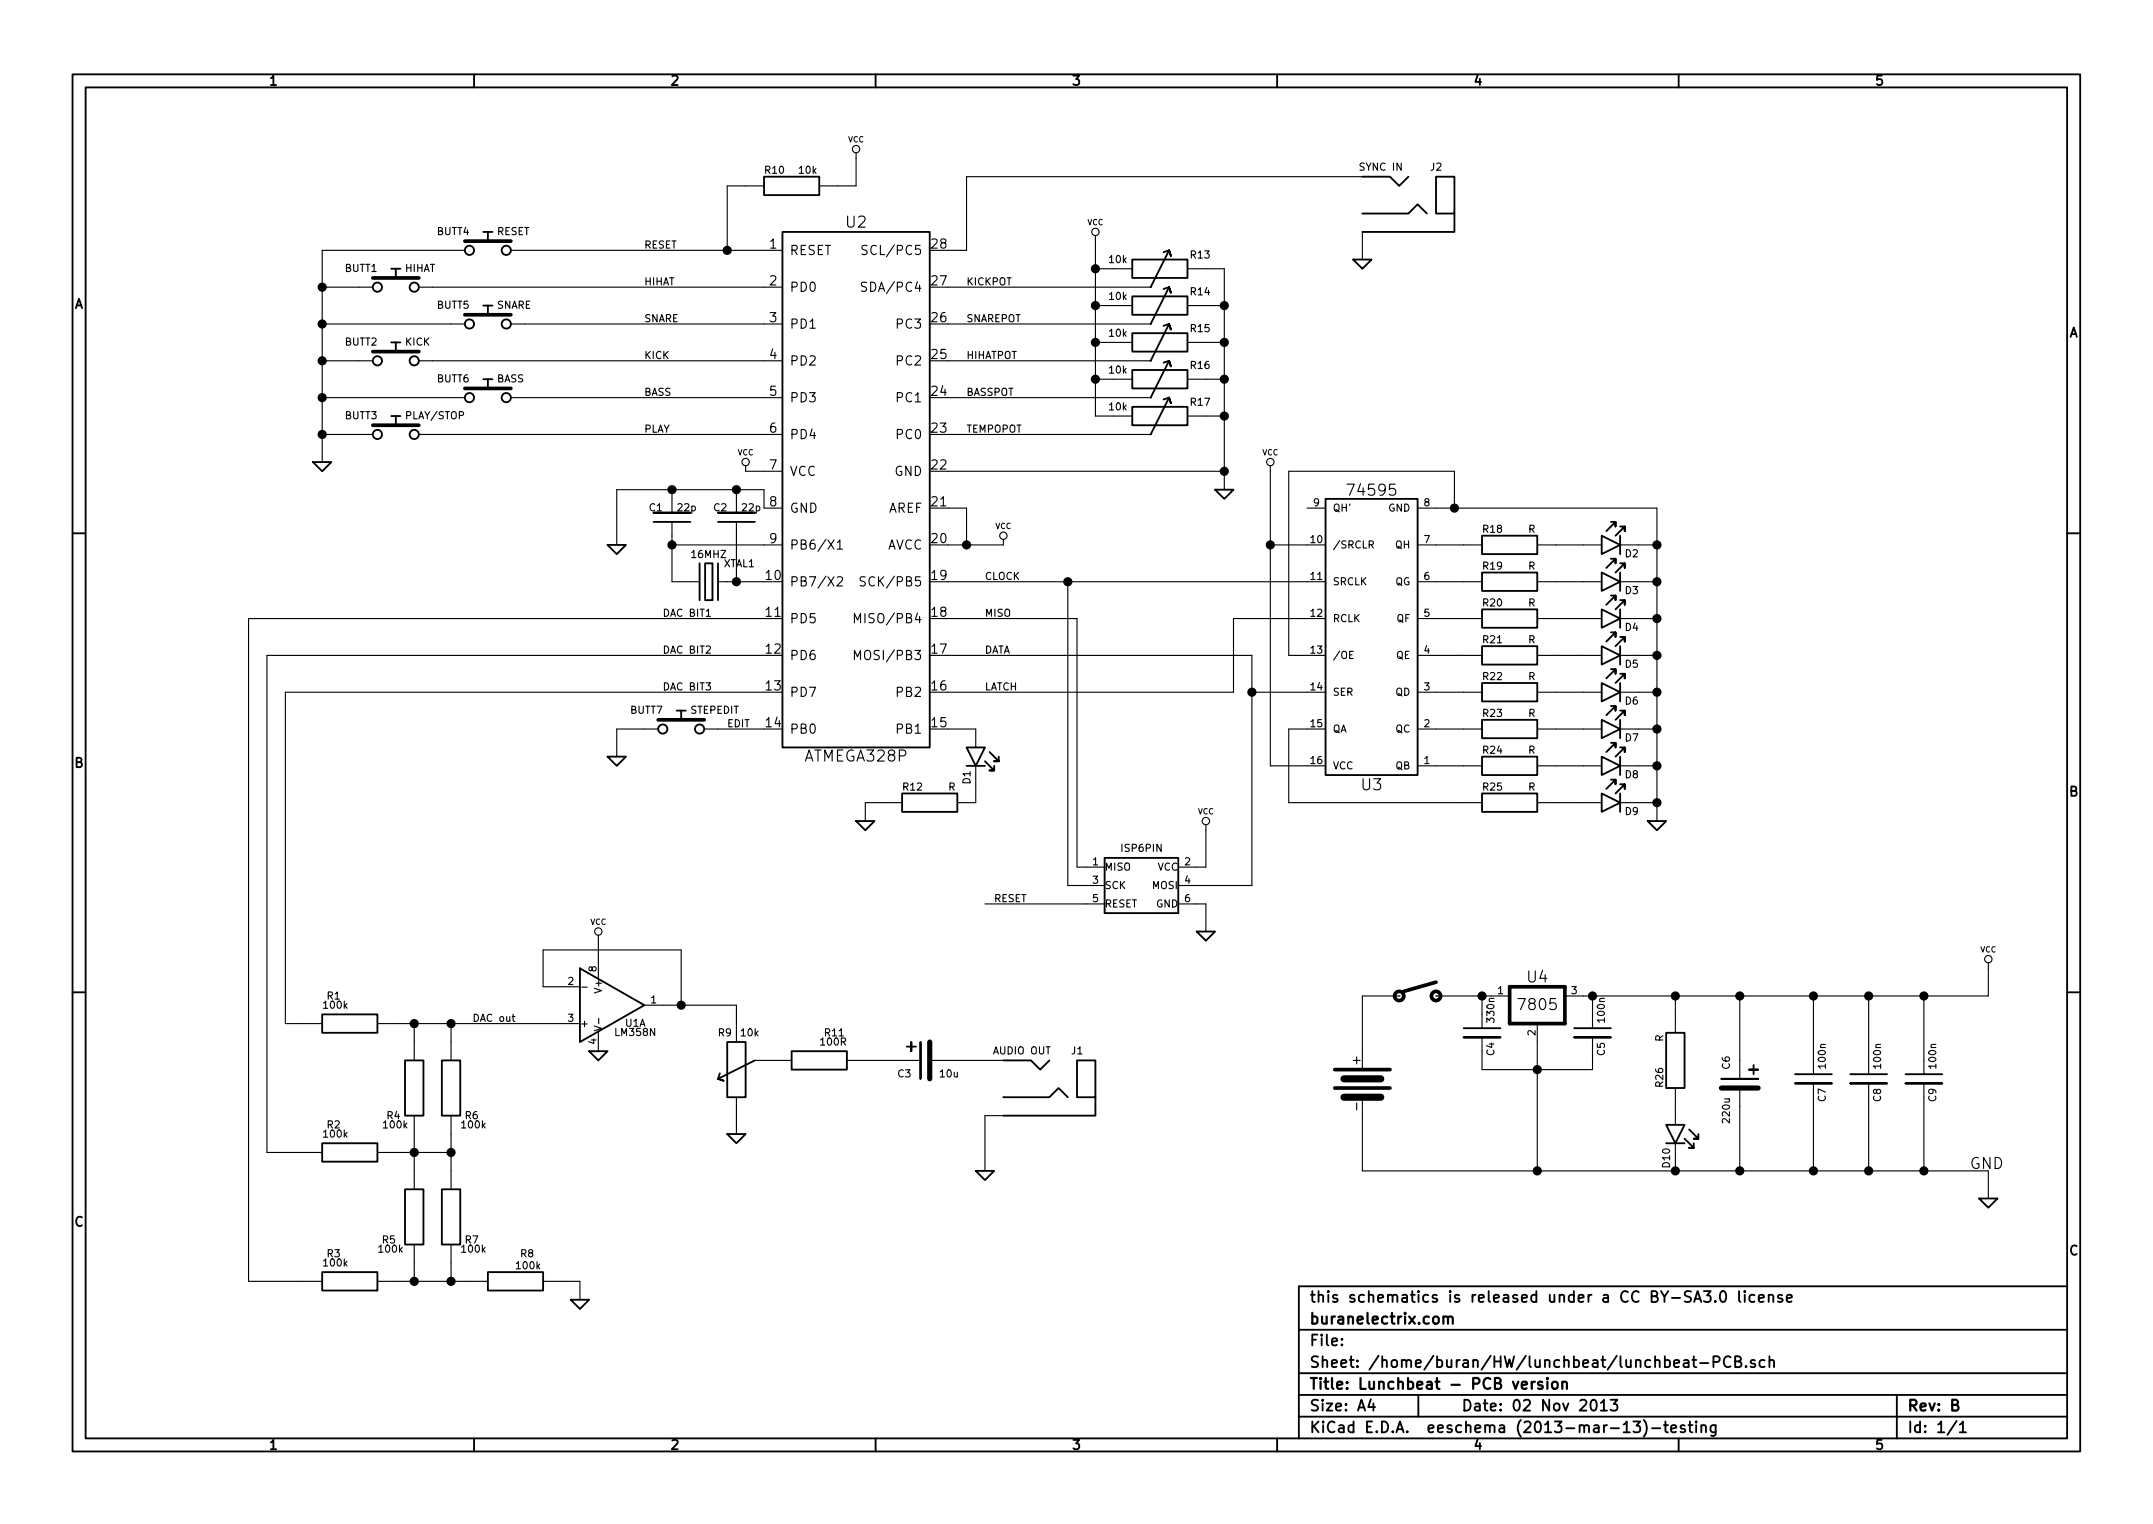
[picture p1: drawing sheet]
EESchema Schematic File Version 2
LIBS:burokicadlib
LIBS:lunchbeat-PCB-cache
EELAYER 24 0
EELAYER END
$Descr A4 11693 8268
encoding utf-8
Sheet 1 1
Title "Lunchbeat - PCB version"
Date "02 Nov 2013"
Rev "B"
Comp "buranelectrix.com"
Comment1 "this schematics is released under a CC BY-SA3.0 license"
Comment2 ""
Comment3 ""
Comment4 ""
$EndDescr
$Comp
L GND #PWR01
U 1 1
P 3250 5700
F 0 "#PWR01" H 3250 5700 30  0001 C CNN
F 1 "GND" H 3250 5630 30  0001 C CNN
F 2 "" H 3250 5700 60  0000 C CNN
F 3 "" H 3250 5700 60  0000 C CNN
	1    3250 5700
	1    0    0    -1  
$EndComp
$Comp
L GND #PWR02
U 1 1
P 5350 6350
F 0 "#PWR02" H 5350 6350 30  0001 C CNN
F 1 "GND" H 5350 6280 30  0001 C CNN
F 2 "" H 5350 6350 60  0000 C CNN
F 3 "" H 5350 6350 60  0000 C CNN
	1    5350 6350
	1    0    0    -1  
$EndComp
$Comp
L R R1
U 1 1
P 1900 5550
F 0 "R1" H 1950 5375 39  0000 L BNN
F 1 "100k" H 2050 5425 39  0000 R BNN
F 2 "" H 2100 5550 60  0000 C CNN
F 3 "" H 2100 5550 60  0000 C CNN
	1    1900 5550
	-1   0    0    1   
$EndComp
$Comp
L R R2
U 1 1
P 1900 6250
F 0 "R2" H 1950 6075 39  0000 L BNN
F 1 "100k" H 2050 6125 39  0000 R BNN
F 2 "" H 2100 6250 60  0000 C CNN
F 3 "" H 2100 6250 60  0000 C CNN
	1    1900 6250
	-1   0    0    1   
$EndComp
$Comp
L R R3
U 1 1
P 1900 6950
F 0 "R3" H 1950 6775 39  0000 L BNN
F 1 "100k" H 2050 6825 39  0000 R BNN
F 2 "" H 2100 6950 60  0000 C CNN
F 3 "" H 2100 6950 60  0000 C CNN
	1    1900 6950
	-1   0    0    1   
$EndComp
$Comp
L R R4
U 1 1
P 2250 5900
F 0 "R4" V 2125 5975 39  0000 L BNN
F 1 "100k" V 2075 6075 39  0000 R BNN
F 2 "" H 2450 5900 60  0000 C CNN
F 3 "" H 2450 5900 60  0000 C CNN
	1    2250 5900
	0    -1   -1   0   
$EndComp
$Comp
L R R6
U 1 1
P 2450 5900
F 0 "R6" V 2325 5750 39  0000 L BNN
F 1 "100k" V 2275 5850 39  0000 R BNN
F 2 "" H 2650 5900 60  0000 C CNN
F 3 "" H 2650 5900 60  0000 C CNN
	1    2450 5900
	0    -1   -1   0   
$EndComp
$Comp
L R R5
U 1 1
P 2250 6600
F 0 "R5" V 2150 6700 39  0000 L BNN
F 1 "100k" V 2100 6800 39  0000 R BNN
F 2 "" H 2450 6600 60  0000 C CNN
F 3 "" H 2450 6600 60  0000 C CNN
	1    2250 6600
	0    -1   -1   0   
$EndComp
$Comp
L R R7
U 1 1
P 2450 6600
F 0 "R7" V 2350 6450 39  0000 L BNN
F 1 "100k" V 2300 6550 39  0000 R BNN
F 2 "" H 2650 6600 60  0000 C CNN
F 3 "" H 2650 6600 60  0000 C CNN
	1    2450 6600
	0    -1   -1   0   
$EndComp
$Comp
L R R8
U 1 1
P 2800 6950
F 0 "R8" H 2825 7075 39  0000 L BNN
F 1 "100k" H 2940 7010 39  0000 R BNN
F 2 "" H 3000 6950 60  0000 C CNN
F 3 "" H 3000 6950 60  0000 C CNN
	1    2800 6950
	1    0    0    -1  
$EndComp
$Comp
L R R18
U 1 1
P 8200 2950
F 0 "R18" H 8050 3010 39  0000 L BNN
F 1 "R" H 8340 3010 39  0000 R BNN
F 2 "" H 8400 2950 60  0000 C CNN
F 3 "" H 8400 2950 60  0000 C CNN
	1    8200 2950
	1    0    0    -1  
$EndComp
$Comp
L R R19
U 1 1
P 8200 3150
F 0 "R19" H 8050 3210 39  0000 L BNN
F 1 "R" H 8340 3210 39  0000 R BNN
F 2 "" H 8400 3150 60  0000 C CNN
F 3 "" H 8400 3150 60  0000 C CNN
	1    8200 3150
	1    0    0    -1  
$EndComp
$Comp
L R R20
U 1 1
P 8200 3350
F 0 "R20" H 8050 3410 39  0000 L BNN
F 1 "R" H 8340 3410 39  0000 R BNN
F 2 "" H 8400 3350 60  0000 C CNN
F 3 "" H 8400 3350 60  0000 C CNN
	1    8200 3350
	1    0    0    -1  
$EndComp
$Comp
L R R21
U 1 1
P 8200 3550
F 0 "R21" H 8050 3610 39  0000 L BNN
F 1 "R" H 8340 3610 39  0000 R BNN
F 2 "" H 8400 3550 60  0000 C CNN
F 3 "" H 8400 3550 60  0000 C CNN
	1    8200 3550
	1    0    0    -1  
$EndComp
$Comp
L R R22
U 1 1
P 8200 3750
F 0 "R22" H 8050 3810 39  0000 L BNN
F 1 "R" H 8340 3810 39  0000 R BNN
F 2 "" H 8400 3750 60  0000 C CNN
F 3 "" H 8400 3750 60  0000 C CNN
	1    8200 3750
	1    0    0    -1  
$EndComp
$Comp
L R R23
U 1 1
P 8200 3950
F 0 "R23" H 8050 4010 39  0000 L BNN
F 1 "R" H 8340 4010 39  0000 R BNN
F 2 "" H 8400 3950 60  0000 C CNN
F 3 "" H 8400 3950 60  0000 C CNN
	1    8200 3950
	1    0    0    -1  
$EndComp
$Comp
L R R24
U 1 1
P 8200 4150
F 0 "R24" H 8050 4210 39  0000 L BNN
F 1 "R" H 8340 4210 39  0000 R BNN
F 2 "" H 8400 4150 60  0000 C CNN
F 3 "" H 8400 4150 60  0000 C CNN
	1    8200 4150
	1    0    0    -1  
$EndComp
$Comp
L R R25
U 1 1
P 8200 4350
F 0 "R25" H 8050 4410 39  0000 L BNN
F 1 "R" H 8340 4410 39  0000 R BNN
F 2 "" H 8400 4350 60  0000 C CNN
F 3 "" H 8400 4350 60  0000 C CNN
	1    8200 4350
	1    0    0    -1  
$EndComp
$Comp
L 74595 U3
U 1 1
P 7450 3450
F 0 "U3" H 7450 4250 60  0000 C CNN
F 1 "74595" H 7450 2650 60  0000 C CNN
F 2 "" H 7300 3550 60  0000 C CNN
F 3 "" H 7300 3550 60  0000 C CNN
	1    7450 3450
	-1   0    0    1   
$EndComp
$Comp
L LED D9
U 1 1
P 8750 4350
F 0 "D9" H 8825 4300 39  0000 L CNN
F 1 "LED" H 8800 4350 60  0001 R CNN
F 2 "" H 9300 4600 60  0000 C CNN
F 3 "" H 9300 4600 60  0000 C CNN
	1    8750 4350
	1    0    0    -1  
$EndComp
$Comp
L LED D8
U 1 1
P 8750 4150
F 0 "D8" H 8825 4100 39  0000 L CNN
F 1 "LED" H 8800 4150 60  0001 R CNN
F 2 "" H 9300 4400 60  0000 C CNN
F 3 "" H 9300 4400 60  0000 C CNN
	1    8750 4150
	1    0    0    -1  
$EndComp
$Comp
L LED D7
U 1 1
P 8750 3950
F 0 "D7" H 8825 3900 39  0000 L CNN
F 1 "LED" H 8800 3950 60  0001 R CNN
F 2 "" H 9300 4200 60  0000 C CNN
F 3 "" H 9300 4200 60  0000 C CNN
	1    8750 3950
	1    0    0    -1  
$EndComp
$Comp
L LED D6
U 1 1
P 8750 3750
F 0 "D6" H 8825 3700 39  0000 L CNN
F 1 "LED" H 8800 3750 60  0001 R CNN
F 2 "" H 9300 4000 60  0000 C CNN
F 3 "" H 9300 4000 60  0000 C CNN
	1    8750 3750
	1    0    0    -1  
$EndComp
$Comp
L LED D5
U 1 1
P 8750 3550
F 0 "D5" H 8825 3500 39  0000 L CNN
F 1 "LED" H 8800 3550 60  0001 R CNN
F 2 "" H 9300 3800 60  0000 C CNN
F 3 "" H 9300 3800 60  0000 C CNN
	1    8750 3550
	1    0    0    -1  
$EndComp
$Comp
L LED D4
U 1 1
P 8750 3350
F 0 "D4" H 8825 3300 39  0000 L CNN
F 1 "LED" H 8800 3350 60  0001 R CNN
F 2 "" H 9300 3600 60  0000 C CNN
F 3 "" H 9300 3600 60  0000 C CNN
	1    8750 3350
	1    0    0    -1  
$EndComp
$Comp
L LED D3
U 1 1
P 8750 3150
F 0 "D3" H 8825 3100 39  0000 L CNN
F 1 "LED" H 8800 3150 60  0001 R CNN
F 2 "" H 9300 3400 60  0000 C CNN
F 3 "" H 9300 3400 60  0000 C CNN
	1    8750 3150
	1    0    0    -1  
$EndComp
$Comp
L LED D2
U 1 1
P 8750 2950
F 0 "D2" H 8825 2900 39  0000 L CNN
F 1 "LED" H 8800 2950 60  0001 R CNN
F 2 "" H 9300 3200 60  0000 C CNN
F 3 "" H 9300 3200 60  0000 C CNN
	1    8750 2950
	1    0    0    -1  
$EndComp
$Comp
L ATMEGA328P U2
U 1 1
P 4650 2650
F 0 "U2" H 4650 4100 60  0000 C CNN
F 1 "ATMEGA328P" H 4650 1200 60  0000 C CNN
F 2 "" H 5150 3050 60  0000 C CNN
F 3 "" H 5150 3050 60  0000 C CNN
	1    4650 2650
	1    0    0    -1  
$EndComp
$Comp
L CEL C3
U 1 1
P 5050 5750
F 0 "C3" H 4950 5675 39  0000 R CNN
F 1 "10u" H 5100 5675 39  0000 L CNN
F 2 "" H 5200 5950 60  0000 C CNN
F 3 "" H 5200 5950 60  0000 C CNN
	1    5050 5750
	1    0    0    -1  
$EndComp
$Comp
L R R10
U 1 1
P 4300 1000
F 0 "R10" H 4150 1060 39  0000 L BNN
F 1 "10k" H 4440 1060 39  0000 R BNN
F 2 "" H 4500 1000 60  0000 C CNN
F 3 "" H 4500 1000 60  0000 C CNN
	1    4300 1000
	1    0    0    -1  
$EndComp
$Comp
L 16MHZ XTAL1
U 1 1
P 3850 3150
F 0 "XTAL1" H 3600 3050 39  0000 L CNN
F 1 "16MHZ" H 3950 3000 39  0000 R CNN
F 2 "" H 3900 3150 60  0000 C CNN
F 3 "" H 3900 3150 60  0000 C CNN
	1    3850 3150
	-1   0    0    1   
$EndComp
$Comp
L C C2
U 1 1
P 4000 2800
F 0 "C2" V 3950 2750 39  0000 R CNN
F 1 "22p" V 3950 2825 39  0000 L CNN
F 2 "" H 4150 3000 60  0000 C CNN
F 3 "" H 4150 3000 60  0000 C CNN
	1    4000 2800
	0    1    1    0   
$EndComp
$Comp
L C C1
U 1 1
P 3650 2800
F 0 "C1" V 3600 2750 39  0000 R CNN
F 1 "22p" V 3600 2825 39  0000 L CNN
F 2 "" H 3800 3000 60  0000 C CNN
F 3 "" H 3800 3000 60  0000 C CNN
	1    3650 2800
	0    1    1    0   
$EndComp
$Comp
L GND #GND03
U 1 1
P 9000 4450
F 0 "#GND03" H 9000 4400 60  0001 C CNN
F 1 "GND" H 9000 4350 60  0001 C CNN
F 2 "" H 9000 4450 60  0000 C CNN
F 3 "" H 9000 4450 60  0000 C CNN
	1    9000 4450
	1    0    0    -1  
$EndComp
Wire Wire Line
	2250 6150 2250 6350
Wire Wire Line
	2150 6250 2450 6250
Connection ~ 2250 6250
Connection ~ 2250 5550
Wire Wire Line
	2450 6150 2450 6350
Connection ~ 2450 6250
Wire Wire Line
	5350 6050 5350 6350
Wire Wire Line
	2850 1350 4150 1350
Wire Wire Line
	2850 2150 4150 2150
Wire Wire Line
	2350 2350 4150 2350
Wire Wire Line
	2450 1350 1750 1350
Wire Wire Line
	1750 2350 1950 2350
Wire Wire Line
	1750 1950 1950 1950
Connection ~ 1750 1950
Wire Wire Line
	1950 1550 1750 1550
Connection ~ 1750 1550
Wire Wire Line
	1750 1750 2450 1750
Connection ~ 1750 1750
Wire Wire Line
	1750 2150 2450 2150
Connection ~ 1750 2150
Connection ~ 1750 2350
Wire Wire Line
	3950 1000 3950 1350
Connection ~ 3950 1350
Wire Wire Line
	4150 2550 4050 2550
Wire Wire Line
	5150 2750 5250 2750
Wire Wire Line
	5250 2750 5250 2950
Wire Wire Line
	5150 2950 5450 2950
Wire Wire Line
	3650 2900 3650 3150
Wire Wire Line
	1450 3550 4150 3550
Wire Wire Line
	7100 3950 7000 3950
Wire Wire Line
	7000 3950 7000 4350
Wire Wire Line
	7800 4150 7950 4150
Wire Wire Line
	7800 3950 7950 3950
Wire Wire Line
	7800 3750 7950 3750
Wire Wire Line
	7800 3550 7950 3550
Wire Wire Line
	7800 3350 7950 3350
Wire Wire Line
	7800 3150 7950 3150
Wire Wire Line
	7800 2950 7950 2950
Wire Wire Line
	8450 2950 8600 2950
Wire Wire Line
	8450 3150 8600 3150
Wire Wire Line
	8450 3350 8600 3350
Wire Wire Line
	8450 3550 8600 3550
Wire Wire Line
	8450 3750 8600 3750
Wire Wire Line
	8450 3950 8600 3950
Wire Wire Line
	8450 4150 8600 4150
Wire Wire Line
	8900 2950 9000 2950
Wire Wire Line
	9000 2750 9000 4450
Wire Wire Line
	9000 4150 8900 4150
Connection ~ 9000 4150
Wire Wire Line
	8900 3950 9000 3950
Connection ~ 9000 3950
Wire Wire Line
	9000 3750 8900 3750
Connection ~ 9000 3750
Wire Wire Line
	8900 3550 9000 3550
Connection ~ 9000 3550
Wire Wire Line
	9000 3350 8900 3350
Connection ~ 9000 3350
Wire Wire Line
	8900 3150 9000 3150
Connection ~ 9000 3150
Wire Wire Line
	7800 2750 9000 2750
Connection ~ 9000 2950
Wire Wire Line
	7100 3550 7000 3550
Wire Wire Line
	7000 3550 7000 2550
Wire Wire Line
	7000 2550 7900 2550
Wire Wire Line
	7900 2550 7900 2750
Connection ~ 7900 2750
Wire Wire Line
	7100 2950 6900 2950
Wire Wire Line
	6900 2550 6900 4150
Wire Wire Line
	6900 4150 7100 4150
Connection ~ 6900 2950
Wire Wire Line
	2250 6850 2250 6950
Connection ~ 2250 6950
$Comp
L POT R13
U 1 1
P 6300 1450
F 0 "R13" H 6025 1500 39  0000 L BNN
F 1 "10k" H 6475 1475 39  0000 L BNN
F 2 "" H 6100 1450 60  0000 C CNN
F 3 "" H 6100 1450 60  0000 C CNN
	1    6300 1450
	-1   0    0    -1  
$EndComp
$Comp
L POT R14
U 1 1
P 6300 1650
F 0 "R14" H 6025 1700 39  0000 L BNN
F 1 "10k" H 6475 1675 39  0000 L BNN
F 2 "" H 6100 1650 60  0000 C CNN
F 3 "" H 6100 1650 60  0000 C CNN
	1    6300 1650
	-1   0    0    -1  
$EndComp
$Comp
L POT R15
U 1 1
P 6300 1850
F 0 "R15" H 6025 1900 39  0000 L BNN
F 1 "10k" H 6475 1875 39  0000 L BNN
F 2 "" H 6100 1850 60  0000 C CNN
F 3 "" H 6100 1850 60  0000 C CNN
	1    6300 1850
	-1   0    0    -1  
$EndComp
$Comp
L POT R16
U 1 1
P 6300 2050
F 0 "R16" H 6025 2100 39  0000 L BNN
F 1 "10k" H 6475 2075 39  0000 L BNN
F 2 "" H 6100 2050 60  0000 C CNN
F 3 "" H 6100 2050 60  0000 C CNN
	1    6300 2050
	-1   0    0    -1  
$EndComp
$Comp
L POT R17
U 1 1
P 6300 2250
F 0 "R17" H 6025 2300 39  0000 L BNN
F 1 "10k" H 6475 2275 39  0000 L BNN
F 2 "" H 6100 2250 60  0000 C CNN
F 3 "" H 6100 2250 60  0000 C CNN
	1    6300 2250
	-1   0    0    -1  
$EndComp
Wire Wire Line
	5950 2250 6050 2250
Wire Wire Line
	6050 2050 5950 2050
Connection ~ 5950 2050
Wire Wire Line
	6050 1850 5950 1850
Connection ~ 5950 1850
Wire Wire Line
	6050 1650 5950 1650
Connection ~ 5950 1650
Wire Wire Line
	6550 1450 6650 1450
Wire Wire Line
	6650 2050 6550 2050
Connection ~ 6650 2050
Wire Wire Line
	6650 1850 6550 1850
Connection ~ 6650 1850
Wire Wire Line
	6550 1650 6650 1650
Connection ~ 6650 1650
Wire Wire Line
	6650 2550 5150 2550
$Comp
L GND #GND04
U 1 1
P 6650 2650
F 0 "#GND04" H 6650 2600 60  0001 C CNN
F 1 "GND" H 6650 2550 60  0001 C CNN
F 2 "" H 6650 2650 60  0000 C CNN
F 3 "" H 6650 2650 60  0000 C CNN
	1    6650 2650
	1    0    0    -1  
$EndComp
Wire Wire Line
	7000 4350 7950 4350
Wire Wire Line
	8450 4350 8600 4350
Wire Wire Line
	8900 4350 9000 4350
Connection ~ 9000 4350
Wire Wire Line
	5150 3150 7100 3150
Connection ~ 5250 2950
$Comp
L JACK-F J1
U 1 1
P 5750 5850
F 0 "J1" H 5850 6000 39  0000 C CNN
F 1 "AUDIO OUT" H 5550 6000 39  0000 C CNN
F 2 "" H 5600 5850 60  0000 C CNN
F 3 "" H 5600 5850 60  0000 C CNN
	1    5750 5850
	1    0    0    -1  
$EndComp
Wire Wire Line
	5150 3750 6700 3750
Wire Wire Line
	5150 3550 6800 3550
Wire Wire Line
	6800 3550 6800 4800
Wire Wire Line
	6800 3750 7100 3750
Wire Wire Line
	5150 5750 5450 5750
Wire Wire Line
	5450 6050 5350 6050
Wire Wire Line
	4650 850  4650 1000
Wire Wire Line
	4650 1000 4550 1000
Wire Wire Line
	4050 1000 3950 1000
Wire Wire Line
	3350 2650 3350 2950
$Comp
L GND #GND05
U 1 1
P 3350 2950
F 0 "#GND05" H 3350 2900 60  0001 C CNN
F 1 "GND" H 3350 2850 60  0001 C CNN
F 2 "" H 3350 2950 60  0000 C CNN
F 3 "" H 3350 2950 60  0000 C CNN
	1    3350 2950
	1    0    0    -1  
$EndComp
$Comp
L GND #GND06
U 1 1
P 3350 4100
F 0 "#GND06" H 3350 4050 60  0001 C CNN
F 1 "GND" H 3350 4000 60  0001 C CNN
F 2 "" H 3350 4100 60  0000 C CNN
F 3 "" H 3350 4100 60  0000 C CNN
	1    3350 4100
	1    0    0    -1  
$EndComp
Wire Wire Line
	3350 4100 3350 3950
Wire Wire Line
	3350 3950 3500 3950
Wire Wire Line
	1750 1350 1750 2500
$Comp
L GND #GND07
U 1 1
P 1750 2500
F 0 "#GND07" H 1750 2450 60  0001 C CNN
F 1 "GND" H 1750 2400 60  0001 C CNN
F 2 "" H 1750 2500 60  0000 C CNN
F 3 "" H 1750 2500 60  0000 C CNN
	1    1750 2500
	1    0    0    -1  
$EndComp
Wire Wire Line
	4150 3950 3900 3950
$Comp
L GND #GND08
U 1 1
P 3150 7050
F 0 "#GND08" H 3150 7000 60  0001 C CNN
F 1 "GND" H 3150 6950 60  0001 C CNN
F 2 "" H 3150 7050 60  0000 C CNN
F 3 "" H 3150 7050 60  0000 C CNN
	1    3150 7050
	1    0    0    -1  
$EndComp
Text Label 5350 3150 0    39   ~ 0
CLOCK
Text Label 5350 3750 0    39   ~ 0
LATCH
Text Label 5350 3550 0    39   ~ 0
DATA
Text Label 3500 1350 0    39   ~ 0
RESET
Text Label 3500 1550 0    39   ~ 0
HIHAT
Text Label 3500 1750 0    39   ~ 0
SNARE
Text Label 3500 1950 0    39   ~ 0
KICK
Text Label 3500 2150 0    39   ~ 0
BASS
Text Label 3500 2350 0    39   ~ 0
PLAY
Text Label 3600 3350 0    39   ~ 0
DAC BIT1
Text Label 3600 3550 0    39   ~ 0
DAC BIT2
Text Label 3600 3750 0    39   ~ 0
DAC BIT3
Text Label 3950 3950 0    39   ~ 0
EDIT
$Comp
L OPAMP2 U1
U 1 1
P 3300 5450
F 0 "U1" H 3450 5350 39  0000 C CNN
F 1 "LM358N" H 3450 5300 39  0000 C CNN
F 2 "" H 3300 5450 60  0000 C CNN
F 3 "" H 3300 5450 60  0000 C CNN
	1    3300 5450
	1    0    0    -1  
$EndComp
Connection ~ 2450 5550
Text Label 2800 5550 2    39   ~ 0
DAC out
Text Label 5250 2350 0    39   ~ 0
TEMPOPOT
Text Label 5250 2150 0    39   ~ 0
BASSPOT
Text Label 5250 1950 0    39   ~ 0
HIHATPOT
Text Label 5250 1750 0    39   ~ 0
SNAREPOT
Text Label 5250 1550 0    39   ~ 0
KICKPOT
Wire Wire Line
	2850 1750 4150 1750
Wire Wire Line
	1550 3750 4150 3750
Wire Wire Line
	2150 5550 3050 5550
$Comp
L BATTERY B1
U 1 1
P 7400 5850
F 0 "B1" H 7400 5650 60  0001 C CNN
F 1 "BATTERY" H 7400 6050 60  0001 C CNN
F 2 "" H 7400 5850 60  0000 C CNN
F 3 "" H 7400 5850 60  0000 C CNN
	1    7400 5850
	0    -1   -1   0   
$EndComp
$Comp
L SW-PW SW1
U 1 1
P 7700 5400
F 0 "SW1" H 7700 5400 60  0001 C CNN
F 1 "SW-PW" H 7700 5400 60  0001 C CNN
F 2 "" H 7700 5400 60  0000 C CNN
F 3 "" H 7700 5400 60  0000 C CNN
	1    7700 5400
	1    0    0    -1  
$EndComp
$Comp
L CEL C6
U 1 1
P 9450 5900
F 0 "C6" H 9350 5825 39  0000 R CNN
F 1 "220u" H 9500 5825 39  0000 L CNN
F 2 "" H 9600 6100 60  0000 C CNN
F 3 "" H 9600 6100 60  0000 C CNN
	1    9450 5900
	0    1    1    0   
$EndComp
$Comp
L C C7
U 1 1
P 9850 5850
F 0 "C7" H 9800 5800 39  0000 R CNN
F 1 "100n" H 9900 5800 39  0000 L CNN
F 2 "" H 10000 6050 60  0000 C CNN
F 3 "" H 10000 6050 60  0000 C CNN
	1    9850 5850
	0    -1   -1   0   
$EndComp
$Comp
L C C8
U 1 1
P 10150 5850
F 0 "C8" H 10100 5800 39  0000 R CNN
F 1 "100n" H 10200 5800 39  0000 L CNN
F 2 "" H 10300 6050 60  0000 C CNN
F 3 "" H 10300 6050 60  0000 C CNN
	1    10150 5850
	0    -1   -1   0   
$EndComp
Wire Wire Line
	7400 6350 7400 6050
Wire Wire Line
	7400 5700 7400 5400
Wire Wire Line
	7400 5400 7600 5400
Wire Wire Line
	10150 5400 10150 5750
Connection ~ 10150 5400
Wire Wire Line
	9850 5400 9850 5750
Connection ~ 9850 5400
Wire Wire Line
	9450 5400 9450 5750
Connection ~ 9450 5400
Wire Wire Line
	9450 6350 9450 6000
Connection ~ 9450 6350
Wire Wire Line
	9850 6350 9850 5950
Connection ~ 9850 6350
Wire Wire Line
	10150 6350 10150 5950
Connection ~ 10150 6350
$Comp
L LED D10
U 1 1
P 9100 6150
F 0 "D10" H 9175 6100 39  0000 L CNN
F 1 "LED" H 9150 6150 60  0001 R CNN
F 2 "" H 9650 6400 60  0000 C CNN
F 3 "" H 9650 6400 60  0000 C CNN
	1    9100 6150
	0    1    1    0   
$EndComp
$Comp
L R R26
U 1 1
P 9100 5750
F 0 "R26" H 8950 5810 39  0000 L BNN
F 1 "R" H 9240 5810 39  0000 R BNN
F 2 "" H 9300 5750 60  0000 C CNN
F 3 "" H 9300 5750 60  0000 C CNN
	1    9100 5750
	0    -1   -1   0   
$EndComp
Wire Wire Line
	9100 6350 9100 6300
Connection ~ 9100 6350
Wire Wire Line
	9100 5400 9100 5500
Connection ~ 9100 5400
$Comp
L GND #GND09
U 1 1
P 10800 6500
F 0 "#GND09" H 10800 6450 60  0001 C CNN
F 1 "GND" H 10800 6400 60  0001 C CNN
F 2 "" H 10800 6500 60  0000 C CNN
F 3 "" H 10800 6500 60  0000 C CNN
	1    10800 6500
	1    0    0    -1  
$EndComp
Wire Wire Line
	10800 5400 10800 5250
$Comp
L ISP6PIN 6PIN1
U 1 1
P 6200 4800
F 0 "6PIN1" H 6200 4800 60  0001 C CNN
F 1 "ISP6PIN" H 6200 5000 39  0000 C CNN
F 2 "" H 6000 4750 60  0000 C CNN
F 3 "" H 6000 4750 60  0000 C CNN
	1    6200 4800
	1    0    0    -1  
$EndComp
Wire Wire Line
	6700 3750 6700 3350
Wire Wire Line
	6700 3350 7100 3350
Wire Wire Line
	5150 3350 5850 3350
Wire Wire Line
	5850 3350 5850 4700
Wire Wire Line
	5850 4700 5900 4700
Wire Wire Line
	5800 3150 5800 4800
Wire Wire Line
	5800 4800 5900 4800
Connection ~ 5800 3150
Wire Wire Line
	6800 4800 6500 4800
Wire Wire Line
	6500 4900 6550 4900
Wire Wire Line
	6550 4900 6550 5050
$Comp
L GND #GND010
U 1 1
P 6550 5050
F 0 "#GND010" H 6550 5000 60  0001 C CNN
F 1 "GND" H 6550 4950 60  0001 C CNN
F 2 "" H 6550 5050 60  0000 C CNN
F 3 "" H 6550 5050 60  0000 C CNN
	1    6550 5050
	1    0    0    -1  
$EndComp
Wire Wire Line
	5900 4900 5350 4900
Text Label 5400 4900 0    39   ~ 0
RESET
Connection ~ 6800 3750
Wire Wire Line
	6500 4700 6550 4700
Wire Wire Line
	6550 4700 6550 4500
Wire Wire Line
	10800 6350 10800 6500
$Comp
L 7805 U4
U 1 1
P 8350 5450
F 0 "U4" H 8350 5600 60  0000 C CNN
F 1 "7805" H 8350 5450 60  0000 C CNN
F 2 "" H 8350 5450 60  0000 C CNN
F 3 "" H 8350 5450 60  0000 C CNN
	1    8350 5450
	1    0    0    -1  
$EndComp
Wire Wire Line
	8600 5400 10800 5400
Wire Wire Line
	7400 6350 10800 6350
Wire Wire Line
	7800 5400 8100 5400
Wire Wire Line
	8350 5650 8350 6350
Connection ~ 8350 6350
$Comp
L C C5
U 1 1
P 8650 5600
F 0 "C5" H 8600 5550 39  0000 R CNN
F 1 "100n" H 8700 5550 39  0000 L CNN
F 2 "" H 8800 5800 60  0000 C CNN
F 3 "" H 8800 5800 60  0000 C CNN
	1    8650 5600
	0    -1   -1   0   
$EndComp
$Comp
L C C4
U 1 1
P 8050 5600
F 0 "C4" H 8000 5550 39  0000 R CNN
F 1 "330n" H 8100 5550 39  0000 L CNN
F 2 "" H 8200 5800 60  0000 C CNN
F 3 "" H 8200 5800 60  0000 C CNN
	1    8050 5600
	0    -1   -1   0   
$EndComp
Wire Wire Line
	8650 5400 8650 5500
Connection ~ 8650 5400
Wire Wire Line
	8050 5700 8050 5800
Wire Wire Line
	8050 5800 8650 5800
Connection ~ 8350 5800
Wire Wire Line
	8650 5800 8650 5700
$Comp
L PUSHBUTTON BUTT6
U 1 1
P 2650 2150
F 0 "BUTT6" H 2550 2250 39  0000 R CNN
F 1 "BASS" H 2700 2250 39  0000 L CNN
F 2 "" H 2650 2150 60  0000 C CNN
F 3 "" H 2650 2150 60  0000 C CNN
	1    2650 2150
	1    0    0    -1  
$EndComp
$Comp
L PUSHBUTTON BUTT1
U 1 1
P 2150 1550
F 0 "BUTT1" H 2050 1650 39  0000 R CNN
F 1 "HIHAT" H 2200 1650 39  0000 L CNN
F 2 "" H 2150 1550 60  0000 C CNN
F 3 "" H 2150 1550 60  0000 C CNN
	1    2150 1550
	1    0    0    -1  
$EndComp
$Comp
L PUSHBUTTON BUTT3
U 1 1
P 2150 2350
F 0 "BUTT3" H 2050 2450 39  0000 R CNN
F 1 "PLAY/STOP" H 2200 2450 39  0000 L CNN
F 2 "" H 2150 2350 60  0000 C CNN
F 3 "" H 2150 2350 60  0000 C CNN
	1    2150 2350
	1    0    0    -1  
$EndComp
$Comp
L PUSHBUTTON BUTT5
U 1 1
P 2650 1750
F 0 "BUTT5" H 2550 1850 39  0000 R CNN
F 1 "SNARE" H 2700 1850 39  0000 L CNN
F 2 "" H 2650 1750 60  0000 C CNN
F 3 "" H 2650 1750 60  0000 C CNN
	1    2650 1750
	1    0    0    -1  
$EndComp
$Comp
L PUSHBUTTON BUTT7
U 1 1
P 3700 3950
F 0 "BUTT7" H 3600 4050 39  0000 R CNN
F 1 "STEPEDIT" H 3750 4050 39  0000 L CNN
F 2 "" H 3700 3950 60  0000 C CNN
F 3 "" H 3700 3950 60  0000 C CNN
	1    3700 3950
	1    0    0    -1  
$EndComp
$Comp
L PUSHBUTTON BUTT2
U 1 1
P 2150 1950
F 0 "BUTT2" H 2050 2050 39  0000 R CNN
F 1 "KICK" H 2200 2050 39  0000 L CNN
F 2 "" H 2150 1950 60  0000 C CNN
F 3 "" H 2150 1950 60  0000 C CNN
	1    2150 1950
	1    0    0    -1  
$EndComp
$Comp
L PUSHBUTTON BUTT4
U 1 1
P 2650 1350
F 0 "BUTT4" H 2550 1450 39  0000 R CNN
F 1 "RESET" H 2700 1450 39  0000 L CNN
F 2 "" H 2650 1350 60  0000 C CNN
F 3 "" H 2650 1350 60  0000 C CNN
	1    2650 1350
	1    0    0    -1  
$EndComp
$Comp
L LED D1
U 1 1
P 5300 4100
F 0 "D1" H 5375 4050 39  0000 L CNN
F 1 "LED" H 5350 4100 60  0001 R CNN
F 2 "" H 5850 4350 60  0000 C CNN
F 3 "" H 5850 4350 60  0000 C CNN
	1    5300 4100
	0    1    1    0   
$EndComp
$Comp
L R R12
U 1 1
P 5050 4350
F 0 "R12" H 4900 4410 39  0000 L BNN
F 1 "R" H 5190 4410 39  0000 R BNN
F 2 "" H 5250 4350 60  0000 C CNN
F 3 "" H 5250 4350 60  0000 C CNN
	1    5050 4350
	1    0    0    -1  
$EndComp
$Comp
L GND #GND011
U 1 1
P 4700 4450
F 0 "#GND011" H 4700 4400 60  0001 C CNN
F 1 "GND" H 4700 4350 60  0001 C CNN
F 2 "" H 4700 4450 60  0000 C CNN
F 3 "" H 4700 4450 60  0000 C CNN
	1    4700 4450
	1    0    0    -1  
$EndComp
Wire Wire Line
	5150 3950 5300 3950
Wire Wire Line
	5300 4250 5300 4350
Wire Wire Line
	4800 4350 4700 4350
Wire Wire Line
	4700 4350 4700 4450
Wire Wire Line
	3250 5100 3250 5200
$Comp
L VCC #PWR012
U 1 1
P 3250 5100
F 0 "#PWR012" H 3250 5200 30  0001 C CNN
F 1 "VCC" H 3250 5200 30  0000 C CNN
F 2 "" H 3250 5100 60  0000 C CNN
F 3 "" H 3250 5100 60  0000 C CNN
	1    3250 5100
	1    0    0    -1  
$EndComp
$Comp
L VCC #PWR013
U 1 1
P 10800 5250
F 0 "#PWR013" H 10800 5350 30  0001 C CNN
F 1 "VCC" H 10800 5350 30  0000 C CNN
F 2 "" H 10800 5250 60  0000 C CNN
F 3 "" H 10800 5250 60  0000 C CNN
	1    10800 5250
	1    0    0    -1  
$EndComp
$Comp
L VCC #PWR014
U 1 1
P 6550 4500
F 0 "#PWR014" H 6550 4600 30  0001 C CNN
F 1 "VCC" H 6550 4600 30  0000 C CNN
F 2 "" H 6550 4500 60  0000 C CNN
F 3 "" H 6550 4500 60  0000 C CNN
	1    6550 4500
	1    0    0    -1  
$EndComp
$Comp
L VCC #PWR015
U 1 1
P 6900 2550
F 0 "#PWR015" H 6900 2650 30  0001 C CNN
F 1 "VCC" H 6900 2650 30  0000 C CNN
F 2 "" H 6900 2550 60  0000 C CNN
F 3 "" H 6900 2550 60  0000 C CNN
	1    6900 2550
	1    0    0    -1  
$EndComp
$Comp
L VCC #PWR016
U 1 1
P 5450 2950
F 0 "#PWR016" H 5450 3050 30  0001 C CNN
F 1 "VCC" H 5450 3050 30  0000 C CNN
F 2 "" H 5450 2950 60  0000 C CNN
F 3 "" H 5450 2950 60  0000 C CNN
	1    5450 2950
	1    0    0    -1  
$EndComp
$Comp
L VCC #PWR017
U 1 1
P 4050 2550
F 0 "#PWR017" H 4050 2650 30  0001 C CNN
F 1 "VCC" H 4050 2650 30  0000 C CNN
F 2 "" H 4050 2550 60  0000 C CNN
F 3 "" H 4050 2550 60  0000 C CNN
	1    4050 2550
	1    0    0    -1  
$EndComp
$Comp
L VCC #PWR018
U 1 1
P 4650 850
F 0 "#PWR018" H 4650 950 30  0001 C CNN
F 1 "VCC" H 4650 950 30  0000 C CNN
F 2 "" H 4650 850 60  0000 C CNN
F 3 "" H 4650 850 60  0000 C CNN
	1    4650 850 
	1    0    0    -1  
$EndComp
$Comp
L VCC #PWR019
U 1 1
P 5950 1300
F 0 "#PWR019" H 5950 1400 30  0001 C CNN
F 1 "VCC" H 5950 1400 30  0000 C CNN
F 2 "" H 5950 1300 60  0000 C CNN
F 3 "" H 5950 1300 60  0000 C CNN
	1    5950 1300
	1    0    0    -1  
$EndComp
$Comp
L JACK-F J2
U 1 1
P 7700 1050
F 0 "J2" H 7800 1200 39  0000 C CNN
F 1 "SYNC IN" H 7500 1200 39  0000 C CNN
F 2 "" H 7550 1050 60  0000 C CNN
F 3 "" H 7550 1050 60  0000 C CNN
	1    7700 1050
	1    0    0    -1  
$EndComp
$Comp
L GND #GND020
U 1 1
P 7400 1400
F 0 "#GND020" H 7400 1350 60  0001 C CNN
F 1 "GND" H 7400 1300 60  0001 C CNN
F 2 "" H 7400 1400 60  0000 C CNN
F 3 "" H 7400 1400 60  0000 C CNN
	1    7400 1400
	1    0    0    -1  
$EndComp
Wire Wire Line
	7400 1250 7400 1400
Wire Wire Line
	7400 950  5250 950 
Wire Wire Line
	5250 950  5250 1350
Wire Wire Line
	5250 1350 5150 1350
Text Label 10700 6350 0    60   ~ 0
GND
Wire Wire Line
	2350 1550 4150 1550
Wire Wire Line
	2350 1950 4150 1950
Wire Wire Line
	3950 3150 4150 3150
Wire Wire Line
	3650 3150 3750 3150
Wire Wire Line
	4000 2900 4000 3150
Connection ~ 4000 3150
Wire Wire Line
	4150 2950 3650 2950
Connection ~ 3650 2950
Wire Wire Line
	4150 2650 4150 2750
Wire Wire Line
	3350 2650 4150 2650
Wire Wire Line
	4000 2700 4000 2650
Connection ~ 4000 2650
Wire Wire Line
	3650 2700 3650 2650
Connection ~ 3650 2650
Wire Wire Line
	2250 5650 2250 5550
Wire Wire Line
	3700 5450 3700 5150
Wire Wire Line
	3700 5150 2950 5150
Wire Wire Line
	2950 5150 2950 5350
Wire Wire Line
	2950 5350 3050 5350
Connection ~ 3700 5450
Wire Wire Line
	8050 5500 8050 5400
Connection ~ 8050 5400
Connection ~ 2450 6950
$Comp
L POT R9
U 1 1
P 4000 5800
F 0 "R9" V 4225 5825 39  0000 L BNN
F 1 "10k" V 4225 5675 39  0000 L BNN
F 2 "" H 3800 5800 60  0000 C CNN
F 3 "" H 3800 5800 60  0000 C CNN
	1    4000 5800
	0    -1   -1   0   
$EndComp
$Comp
L GND #PWR021
U 1 1
P 4000 6150
F 0 "#PWR021" H 4000 6150 30  0001 C CNN
F 1 "GND" H 4000 6080 30  0001 C CNN
F 2 "" H 4000 6150 60  0000 C CNN
F 3 "" H 4000 6150 60  0000 C CNN
	1    4000 6150
	1    0    0    -1  
$EndComp
Wire Wire Line
	4000 5450 4000 5550
Wire Wire Line
	4000 6050 4000 6150
$Comp
L R R11
U 1 1
P 4450 5750
F 0 "R11" H 4475 5875 39  0000 L BNN
F 1 "100R" H 4600 5825 39  0000 R BNN
F 2 "" H 4650 5750 60  0000 C CNN
F 3 "" H 4650 5750 60  0000 C CNN
	1    4450 5750
	1    0    0    -1  
$EndComp
Wire Wire Line
	4900 5750 4700 5750
Wire Wire Line
	4100 5750 4200 5750
Wire Wire Line
	3600 5450 4000 5450
Wire Wire Line
	2450 5550 2450 5650
Wire Wire Line
	2150 6950 2550 6950
Wire Wire Line
	1550 3750 1550 5550
Wire Wire Line
	1450 3550 1450 6250
Wire Wire Line
	1350 3350 1350 6950
Wire Wire Line
	1350 3350 4150 3350
Wire Wire Line
	2450 6850 2450 6950
Wire Wire Line
	3050 6950 3150 6950
Wire Wire Line
	3150 6950 3150 7050
Wire Wire Line
	1550 5550 1650 5550
Wire Wire Line
	1450 6250 1650 6250
Wire Wire Line
	1350 6950 1650 6950
Text Label 5350 3350 0    39   ~ 0
MISO
Wire Wire Line
	5150 2350 6250 2350
Wire Wire Line
	6250 2150 5150 2150
Wire Wire Line
	6250 1950 5150 1950
Wire Wire Line
	6250 1750 5150 1750
Wire Wire Line
	6250 1550 5150 1550
Wire Wire Line
	6650 1450 6650 2650
Wire Wire Line
	6550 2250 6650 2250
Connection ~ 6650 2250
Wire Wire Line
	5950 1300 5950 2250
Wire Wire Line
	6050 1450 5950 1450
Connection ~ 5950 1450
Connection ~ 6650 2550
$Comp
L C C9
U 1 1
P 10450 5850
F 0 "C9" H 10400 5800 39  0000 R CNN
F 1 "100n" H 10500 5800 39  0000 L CNN
F 2 "" H 10600 6050 60  0000 C CNN
F 3 "" H 10600 6050 60  0000 C CNN
	1    10450 5850
	0    -1   -1   0   
$EndComp
Wire Wire Line
	10450 5750 10450 5400
Connection ~ 10450 5400
Wire Wire Line
	10450 5950 10450 6350
Connection ~ 10450 6350
$EndSCHEMATC
